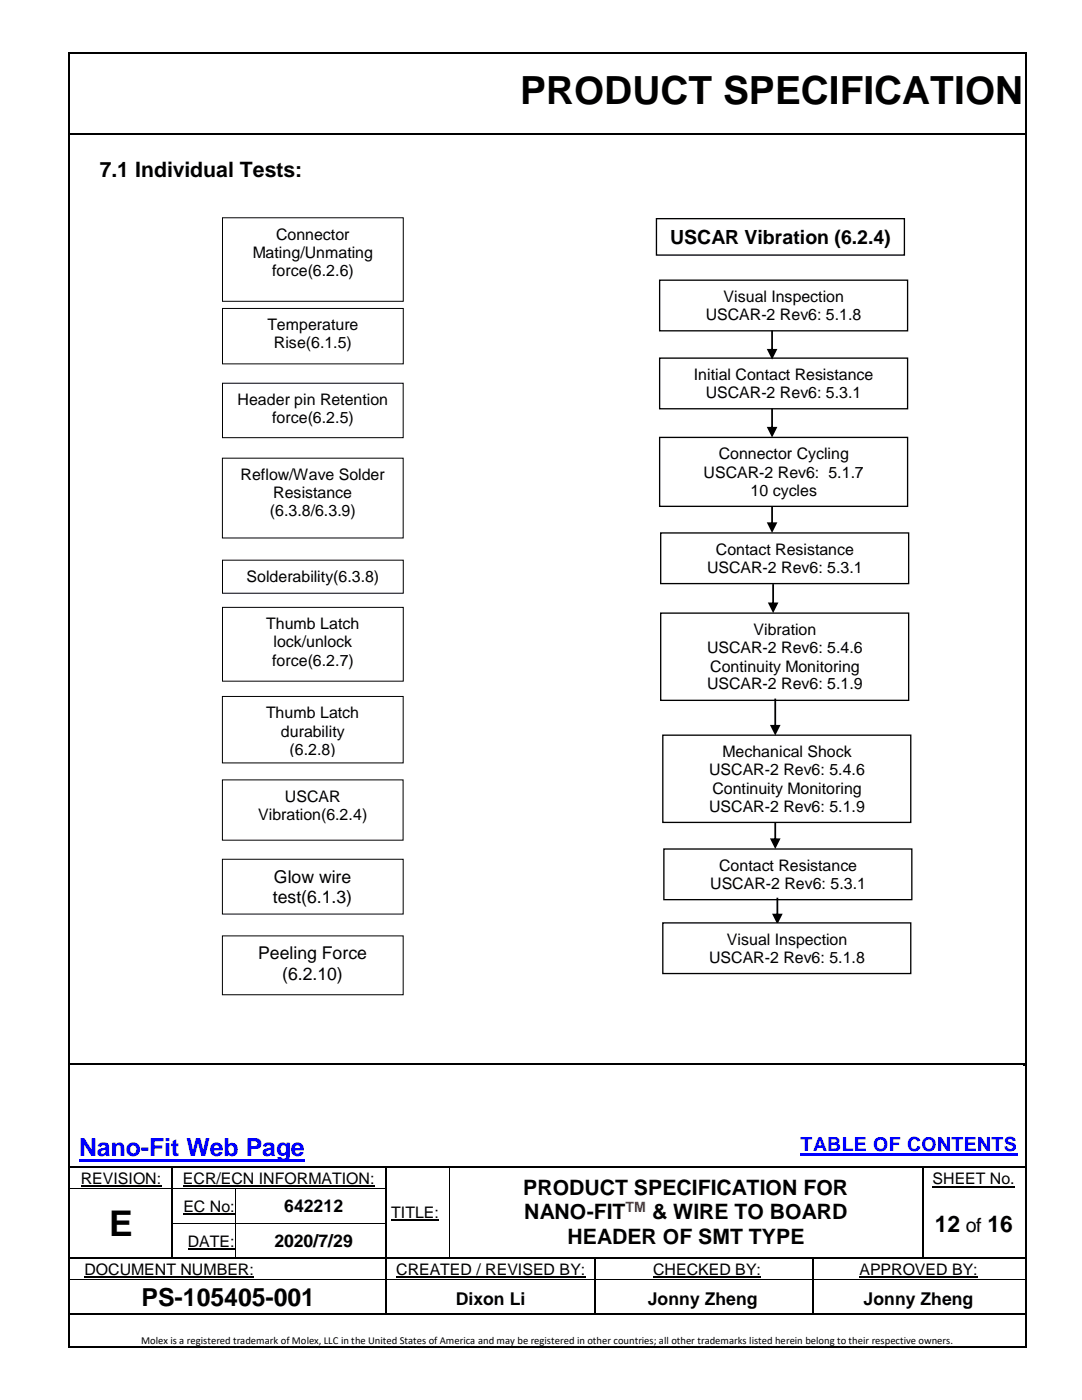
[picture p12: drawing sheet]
<svg xmlns="http://www.w3.org/2000/svg" width="216mm" height="279mm" viewBox="0 0 216 279" stroke-linecap="round" stroke-linejoin="round" font-family="sans-serif">
<g fill="#000">
<path d="M14 26.6h.3v.3h-.3z" fill-rule="evenodd"/>
<path d="M14 26.6h.3v.3h-.3z" fill-rule="evenodd"/>
<path d="M204.3 26.6h.3v.3h-.3z" fill-rule="evenodd"/>
<path d="M204.3 26.6h.3v.3h-.3z" fill-rule="evenodd"/>
</g>
<path d="M14.3 26.8h190.2" fill="none" stroke="#000" stroke-width=".34"/>
<path d="M15.8 231.3h45v.5h-45z" fill-rule="evenodd" fill="#00f"/>
<path d="M159.7 230.4h43.4" fill="none" stroke="#00f" stroke-width=".42"/>
<path d="M14 212.3h190.1M14 233h20.1M34.5 233h42.5M77.3 233h12.3M184.3 233h19.8M77.1 256.2v5.9M118.8 256.2v5.9M14 262.2h62.9M77.3 262.2h41.3M118.9 262.2h43.1M162.4 262.2h41.9" fill="none" stroke="#000" stroke-width=".34"/>
<g fill="#000">
<path d="M204.1 212.2h.4v.6h-.4z" fill-rule="evenodd"/>
<path d="M204.1 212.2h.4v.3h-.4z" fill-rule="evenodd"/>
<path d="M34.1 233.1h.3v.3h-.3z" fill-rule="evenodd"/>
<path d="M34.1 232.8h.4v.3h-.4z" fill-rule="evenodd"/>
<path d="M34.1 237.1h.3v.9h-.3z" fill-rule="evenodd"/>
<path d="M46.8 237.3h.2v.7h-.2z" fill-rule="evenodd"/>
<path d="M46.8 237.1h.2v.2h-.2z" fill-rule="evenodd"/>
<path d="M77 233.1h.2v.3h-.2z" fill-rule="evenodd"/>
<path d="M77 232.8h.3v.3h-.3z" fill-rule="evenodd"/>
<path d="M77 237.1h.2v.9h-.2z" fill-rule="evenodd"/>
<path d="M89.6 233h.1v.4h-.1z" fill-rule="evenodd"/>
<path d="M89.6 232.8h.1v.2h-.1z" fill-rule="evenodd"/>
<path d="M89.6 237.1h.1v.9h-.1z" fill-rule="evenodd"/>
<path d="M184 232.8h.3v.6h-.3z" fill-rule="evenodd"/>
<path d="M184 232.8h.3v.2h-.3z" fill-rule="evenodd"/>
<path d="M184 237.1h.3v.9h-.3z" fill-rule="evenodd"/>
<path d="M204.1 232.8h.4v.3h-.4z" fill-rule="evenodd"/>
<path d="M204.5 232.8h.3v.3h-.3z" fill-rule="evenodd"/>
<path d="M34.1 244h.3v.9h-.3z" fill-rule="evenodd"/>
<path d="M34.1 250.9h.3v.3h-.3z" fill-rule="evenodd"/>
<path d="M46.8 244h.2v.9h-.2z" fill-rule="evenodd"/>
<path d="M46.8 250.9h.3v.3h-.3z" fill-rule="evenodd"/>
<path d="M76.9 255.4h.4v.8h-.4z" fill-rule="evenodd"/>
<path d="M76.9 255.2h.2v.2h-.2z" fill-rule="evenodd"/>
<path d="M77 244h.2v.9h-.2z" fill-rule="evenodd"/>
<path d="M77 250.9h.2v.5h-.2z" fill-rule="evenodd"/>
<path d="M77.1 255.2h.2v.2h-.2z" fill-rule="evenodd"/>
<path d="M77.3 255.2h.1v.2h-.1z" fill-rule="evenodd"/>
<path d="M89.6 244h.1v.9h-.1z" fill-rule="evenodd"/>
<path d="M89.6 250.9h.2v.3h-.2z" fill-rule="evenodd"/>
<path d="M118.6 255.4h.3v.8h-.3z" fill-rule="evenodd"/>
<path d="M118.6 255.2h.2v.2h-.2z" fill-rule="evenodd"/>
<path d="M118.6 251.2h.3v.2h-.3z" fill-rule="evenodd"/>
<path d="M118.6 250.9h.3v.3h-.3z" fill-rule="evenodd"/>
<path d="M118.8 255.2h.1v.2h-.1z" fill-rule="evenodd"/>
<path d="M118.9 255.2h.2v.2h-.2z" fill-rule="evenodd"/>
<path d="M162 251.2h.3v.2h-.3z" fill-rule="evenodd"/>
<path d="M162 250.9h.3v.3h-.3z" fill-rule="evenodd"/>
<path d="M162 255.2h.3v1h-.3z" fill-rule="evenodd"/>
<path d="M184 244h.3v.9h-.3z" fill-rule="evenodd"/>
<path d="M184 250.9h.3v.3h-.3z" fill-rule="evenodd"/>
<path d="M76.9 262.1h.4v.3h-.4z" fill-rule="evenodd"/>
<path d="M118.6 262.1h.3v.3h-.3z" fill-rule="evenodd"/>
<path d="M162 262.1h.4v.3h-.4z" fill-rule="evenodd"/>
<path d="M204.3 262.1h.3v.3h-.3z" fill-rule="evenodd"/>
</g>
<path d="M16.1 236.8h16.1M36.5 236.8h38.3M186.1 236.8h16.4M16.8 254.8h33.9M36.6 242.3h10.2M37.5 249.2h9.3M78.1 243.5h9.5M79.1 254.8h37.7M130.3 254.8h21.5M171.5 254.8h23.6" fill="none" stroke="#000" stroke-width=".21"/>
<g fill="none" stroke="#000" stroke-width=".25">
<path d="M34.3 233.4v3.7M34.3 238v6M77.1 233.4v3.7M77.1 238v6M89.7 232.9h94.3M184.1 233.4v3.7M184.1 238v6M14 251h20.1M34.3 244.9v6M34.4 251h12.4M47.1 251h29.9M77.1 244.9v6"/>
<path d="M77.1 251.4v3.8M77.2 251h12.4M89.8 251h28.8M118.8 251.4v3.8M118.9 251h43.1M162.2 251.4v3.8M162.2 256.2v5.9M162.3 251h21.7M184.1 244.9v6M184.3 251h20.2"/>
</g>
<g fill="none" stroke="#000" stroke-width=".2">
<path d="M14 237.2h20.1M34.4 237.2h12.4M46.9 238v6M47 237.2h30M89.6 233.4v3.7M89.6 238v6M14 255.3h62.9M34.4 244.1h12.4M46.9 244.9v6M47 244.1h30M77.4 255.3h41.2M89.6 244.9v6"/>
<path d="M119.1 255.3h42.9M162.3 255.3h42.2"/>
</g>
<path d="M44.4 43.5h36.1v16.6h-36.1z" fill-rule="evenodd" fill="#fff"/>
<path d="M44.4 43.5h36.1v16.6h-36.1z" fill="none" stroke="#000" stroke-width=".2"/>
<path d="M44.4 61.6h36.1v11h-36.1z" fill-rule="evenodd" fill="#fff"/>
<path d="M44.4 61.6h36.1v11h-36.1z" fill="none" stroke="#000" stroke-width=".2"/>
<path d="M44.4 76.5h36.1v10.8h-36.1z" fill-rule="evenodd" fill="#fff"/>
<path d="M44.4 76.5h36.1v10.8h-36.1z" fill="none" stroke="#000" stroke-width=".2"/>
<path d="M44.4 91.4h36.1v16h-36.1z" fill-rule="evenodd" fill="#fff"/>
<path d="M44.4 91.4h36.1v16h-36.1z" fill="none" stroke="#000" stroke-width=".2"/>
<path d="M44.4 111.8h36.1v6.6h-36.1z" fill-rule="evenodd" fill="#fff"/>
<path d="M44.4 111.8h36.1v6.6h-36.1z" fill="none" stroke="#000" stroke-width=".2"/>
<path d="M44.4 139h36.1v13.3h-36.1z" fill-rule="evenodd" fill="#fff"/>
<path d="M44.4 139h36.1v13.3h-36.1z" fill="none" stroke="#000" stroke-width=".2"/>
<path d="M44.4 121.2h36.1v14.7h-36.1z" fill-rule="evenodd" fill="#fff"/>
<path d="M44.4 121.2h36.1v14.7h-36.1z" fill="none" stroke="#000" stroke-width=".2"/>
<path d="M44.4 186.8h36.1v11.7h-36.1z" fill-rule="evenodd" fill="#fff"/>
<path d="M44.4 186.8h36.1v11.7h-36.1z" fill="none" stroke="#000" stroke-width=".2"/>
<path d="M44.4 171.5h36.1v10.9h-36.1z" fill-rule="evenodd" fill="#fff"/>
<path d="M44.4 171.5h36.1v10.9h-36.1z" fill="none" stroke="#000" stroke-width=".2"/>
<path d="M44.4 155.6h36v12.1h-36z" fill-rule="evenodd" fill="#fff"/>
<path d="M44.4 155.6h36v12.1h-36z" fill="none" stroke="#000" stroke-width=".2"/>
<path d="M131 43.6h49.5v7.3h-49.5z" fill-rule="evenodd" fill="#fff"/>
<path d="M131 43.6h49.5v7.3h-49.5z" fill="none" stroke="#000" stroke-width=".26"/>
<path d="M131.6 71.5h49.5v10.1h-49.5z" fill-rule="evenodd" fill="#fff"/>
<path d="M131.6 71.5h49.5v10.1h-49.5z" fill="none" stroke="#000" stroke-width=".26"/>
<path d="M131.6 87.3h49.5v13.8h-49.5z" fill-rule="evenodd" fill="#fff"/>
<path d="M131.6 87.3h49.5v13.8h-49.5z" fill="none" stroke="#000" stroke-width=".26"/>
<path d="M131.8 122.4h49.5v17.4h-49.5z" fill-rule="evenodd" fill="#fff"/>
<path d="M131.8 122.4h49.5v17.4h-49.5z" fill="none" stroke="#000" stroke-width=".26"/>
<path d="M132.3 146.7h49.4v17.4h-49.4z" fill-rule="evenodd" fill="#fff"/>
<path d="M132.3 146.7h49.4v17.4h-49.4z" fill="none" stroke="#000" stroke-width=".26"/>
<g fill="#000">
<path d="M153.9 81.5h.3v4h-.3zM153 85.2h2.1l-1 2.1z"/>
<path d="M153.9 101.1h.3v3.5h-.3zM153 104.2h2.1l-1 2.2z"/>
<path d="M154.5 139.4h.4v5.6h-.4zM153.6 144.7h2.2l-1.1 2.1z"/>
</g>
<path d="M131.8 106.4h49.5v10.1h-49.5z" fill-rule="evenodd" fill="#fff"/>
<path d="M131.8 106.4h49.5v10.1h-49.5z" fill="none" stroke="#000" stroke-width=".26"/>
<g fill="#000">
<path d="M154.1 116.6h.3v4h-.3zM153.2 120.2h2.1l-1 2.2z"/>
<path d="M154.5 164.1h.4v3.6h-.4zM153.6 167.3h2.2l-1.1 2.1z"/>
</g>
<path d="M132.5 169.4h49.4v10.1h-49.4z" fill-rule="evenodd" fill="#fff"/>
<path d="M132.5 169.4h49.4v10.1h-49.4z" fill="none" stroke="#000" stroke-width=".26"/>
<path d="M131.6 55.9h49.5v10.1h-49.5z" fill-rule="evenodd" fill="#fff"/>
<path d="M131.6 55.9h49.5v10.1h-49.5z" fill="none" stroke="#000" stroke-width=".26"/>
<g fill="#000">
<path d="M153.9 66h.3v4h-.3zM153 69.6h2.1l-1 2.2z"/>
<path d="M154.9 179.2h.4v3.5h-.4zM154.1 182.4h2.1l-1.1 2.1z"/>
</g>
<path d="M132.3 184.2h49.4v10.1h-49.4z" fill-rule="evenodd" fill="#fff"/>
<path d="M132.3 184.2h49.4v10.1h-49.4z" fill="none" stroke="#000" stroke-width=".26"/>
<g fill="#000">
<path d="M13.6 10.3h.4v.4h-.4z" fill-rule="evenodd"/>
<path d="M13.6 10.3h.4v.4h-.4z" fill-rule="evenodd"/>
<path d="M204.5 10.3h.3v.4h-.3z" fill-rule="evenodd"/>
<path d="M204.5 10.3h.3v.4h-.3z" fill-rule="evenodd"/>
<path d="M13.6 268.7h.4v.4h-.4z" fill-rule="evenodd"/>
<path d="M13.6 268.7h.4v.4h-.4z" fill-rule="evenodd"/>
<path d="M204.5 268.7h.3v.4h-.3z" fill-rule="evenodd"/>
<path d="M204.5 268.7h.3v.4h-.3z" fill-rule="evenodd"/>
</g>
<path d="M13.8 10.7v258M14 10.5h190.5M204.7 10.7v258M14 268.9h190.5" fill="none" stroke="#000" stroke-width=".34"/>
<text font-size="7.7" x="103.8" y="20.7">PRODUCT SPECIFICATION</text>
<text font-size="7.1" x="21.8" y="246.7">E</text>
<text font-size="5" fill="#00f" x="15.8" y="230.8">Nano-Fit Web Page</text>
<text font-size="5" x="28.2" y="260.7">PS-105405-001</text>
<g font-size="4.6">
<text x="186.5" y="245.8">12</text>
<text x="197.1" y="245.8">16</text>
</g>
<g font-size="4.2">
<text x="19.9" y="35.4">7.1 Individual Tests:</text>
<text x="104.4" y="238.5">PRODUCT SPECIFICATION FOR</text>
<text x="104.6" y="243.4">NANO-FIT</text>
<text x="130.1" y="243.4">&amp; WIRE TO BOARD</text>
<text x="113.3" y="248.2">HEADER OF SMT TYPE</text>
</g>
<g font-size="3.9">
<text x="133.7" y="48.6">USCAR Vibration (6.2.4)</text>
<text x="192.7" y="245.8">of</text>
</g>
<text font-size="3.9" fill="#00f" x="159.7" y="229.7">TABLE OF CONTENTS</text>
<g font-size="3.5">
<text x="54.7" y="176.2">Glow wire</text>
<text x="54.4" y="180.2">test(6.1.3)</text>
<text x="51.5" y="191.5">Peeling Force</text>
<text x="56.3" y="195.5">(6.2.10)</text>
<text x="56.7" y="242">642212</text>
<text x="54.7" y="248.9">2020/7/29</text>
<text x="90.9" y="260.5">Dixon Li</text>
<text x="129.3" y="260.5">Jonny Zheng</text>
<text x="172.3" y="260.5">Jonny Zheng</text>
</g>
<g font-size="3.2">
<text x="55.1" y="47.8">Connector</text>
<text x="50.4" y="51.4">Mating/Unmating</text>
<text x="54.3" y="55">force(6.2.6)</text>
<text x="53.3" y="65.9">Temperature</text>
<text x="140.8" y="63.8">USCAR-2 Rev6: 5.1.8</text>
<text x="144.4" y="60.3">Visual Inspection</text>
<text x="54.7" y="69.4">Rise(6.1.5)</text>
<text x="138.5" y="75.9">Initial Contact Resistance</text>
<text x="47.4" y="80.8">Header pin Retention</text>
<text x="140.8" y="79.5">USCAR-2 Rev6: 5.3.1</text>
<text x="54.3" y="84.5">force(6.2.5)</text>
<text x="48" y="95.8">Reflow/Wave Solder</text>
<text x="140.4" y="95.4">USCAR-2 Rev6: 5.1.7</text>
<text x="143.4" y="91.7">Connector Cycling</text>
<text x="54.5" y="99.4">Resistance</text>
<text x="149.8" y="99">10 cycles</text>
<text x="53.9" y="103.1">(6.3.8/6.3.9)</text>
<text x="142.9" y="110.8">Contact Resistance</text>
<text x="49.2" y="116.1">Solderability(6.3.8)</text>
<text x="141.1" y="114.4">USCAR-2 Rev6: 5.3.1</text>
<text x="53.1" y="125.5">Thumb Latch</text>
<text x="54.6" y="129.2">lock/unlock</text>
<text x="141.1" y="130.4">USCAR-2 Rev6: 5.4.6</text>
<text x="150.4" y="126.8">Vibration</text>
<text x="54.3" y="132.8">force(6.2.7)</text>
<text x="141.1" y="137.6">USCAR-2 Rev6: 5.1.9</text>
<text x="141.7" y="134">Continuity Monitoring</text>
<text x="53.1" y="143.3">Thumb Latch</text>
<text x="56.1" y="147">durability</text>
<text x="57.8" y="150.6">(6.2.8)</text>
<text x="141.5" y="154.8">USCAR-2 Rev6: 5.4.6</text>
<text x="144.2" y="151.1">Mechanical Shock</text>
<text x="56.9" y="160">USCAR</text>
<text x="142.1" y="158.4">Continuity Monitoring</text>
<text x="51.5" y="163.6">Vibration(6.2.4)</text>
<text x="141.5" y="162">USCAR-2 Rev6: 5.1.9</text>
<text x="143.5" y="173.8">Contact Resistance</text>
<text x="141.7" y="177.4">USCAR-2 Rev6: 5.3.1</text>
<text x="145.1" y="188.6">Visual Inspection</text>
<text x="141.5" y="192.1">USCAR-2 Rev6: 5.1.8</text>
<text x="16.1" y="236.3">REVISION:</text>
<text x="36.5" y="236.3">ECR/ECN INFORMATION:</text>
<text x="186.1" y="236.4">SHEET No.</text>
<text x="36.6" y="241.9">EC No:</text>
<text x="78.1" y="243">TITLE:</text>
<text x="37.5" y="248.8">DATE:</text>
<text x="16.8" y="254.4">DOCUMENT NUMBER:</text>
<text x="79.1" y="254.4">CREATED / REVISED BY:</text>
<text x="130.3" y="254.4">CHECKED BY:</text>
<text x="171.5" y="254.4">APPROVED BY:</text>
</g>
<text font-size="2.8" fill="#f00" x="124.8" y="242">TM</text>
<text font-size="2.1" x="28.2" y="268.2">Molex is a registered trademark of Molex, LLC in the United States of America and may be registered in other countries; all other trademarks listed herein belong to their respective owners.</text>
</svg>
